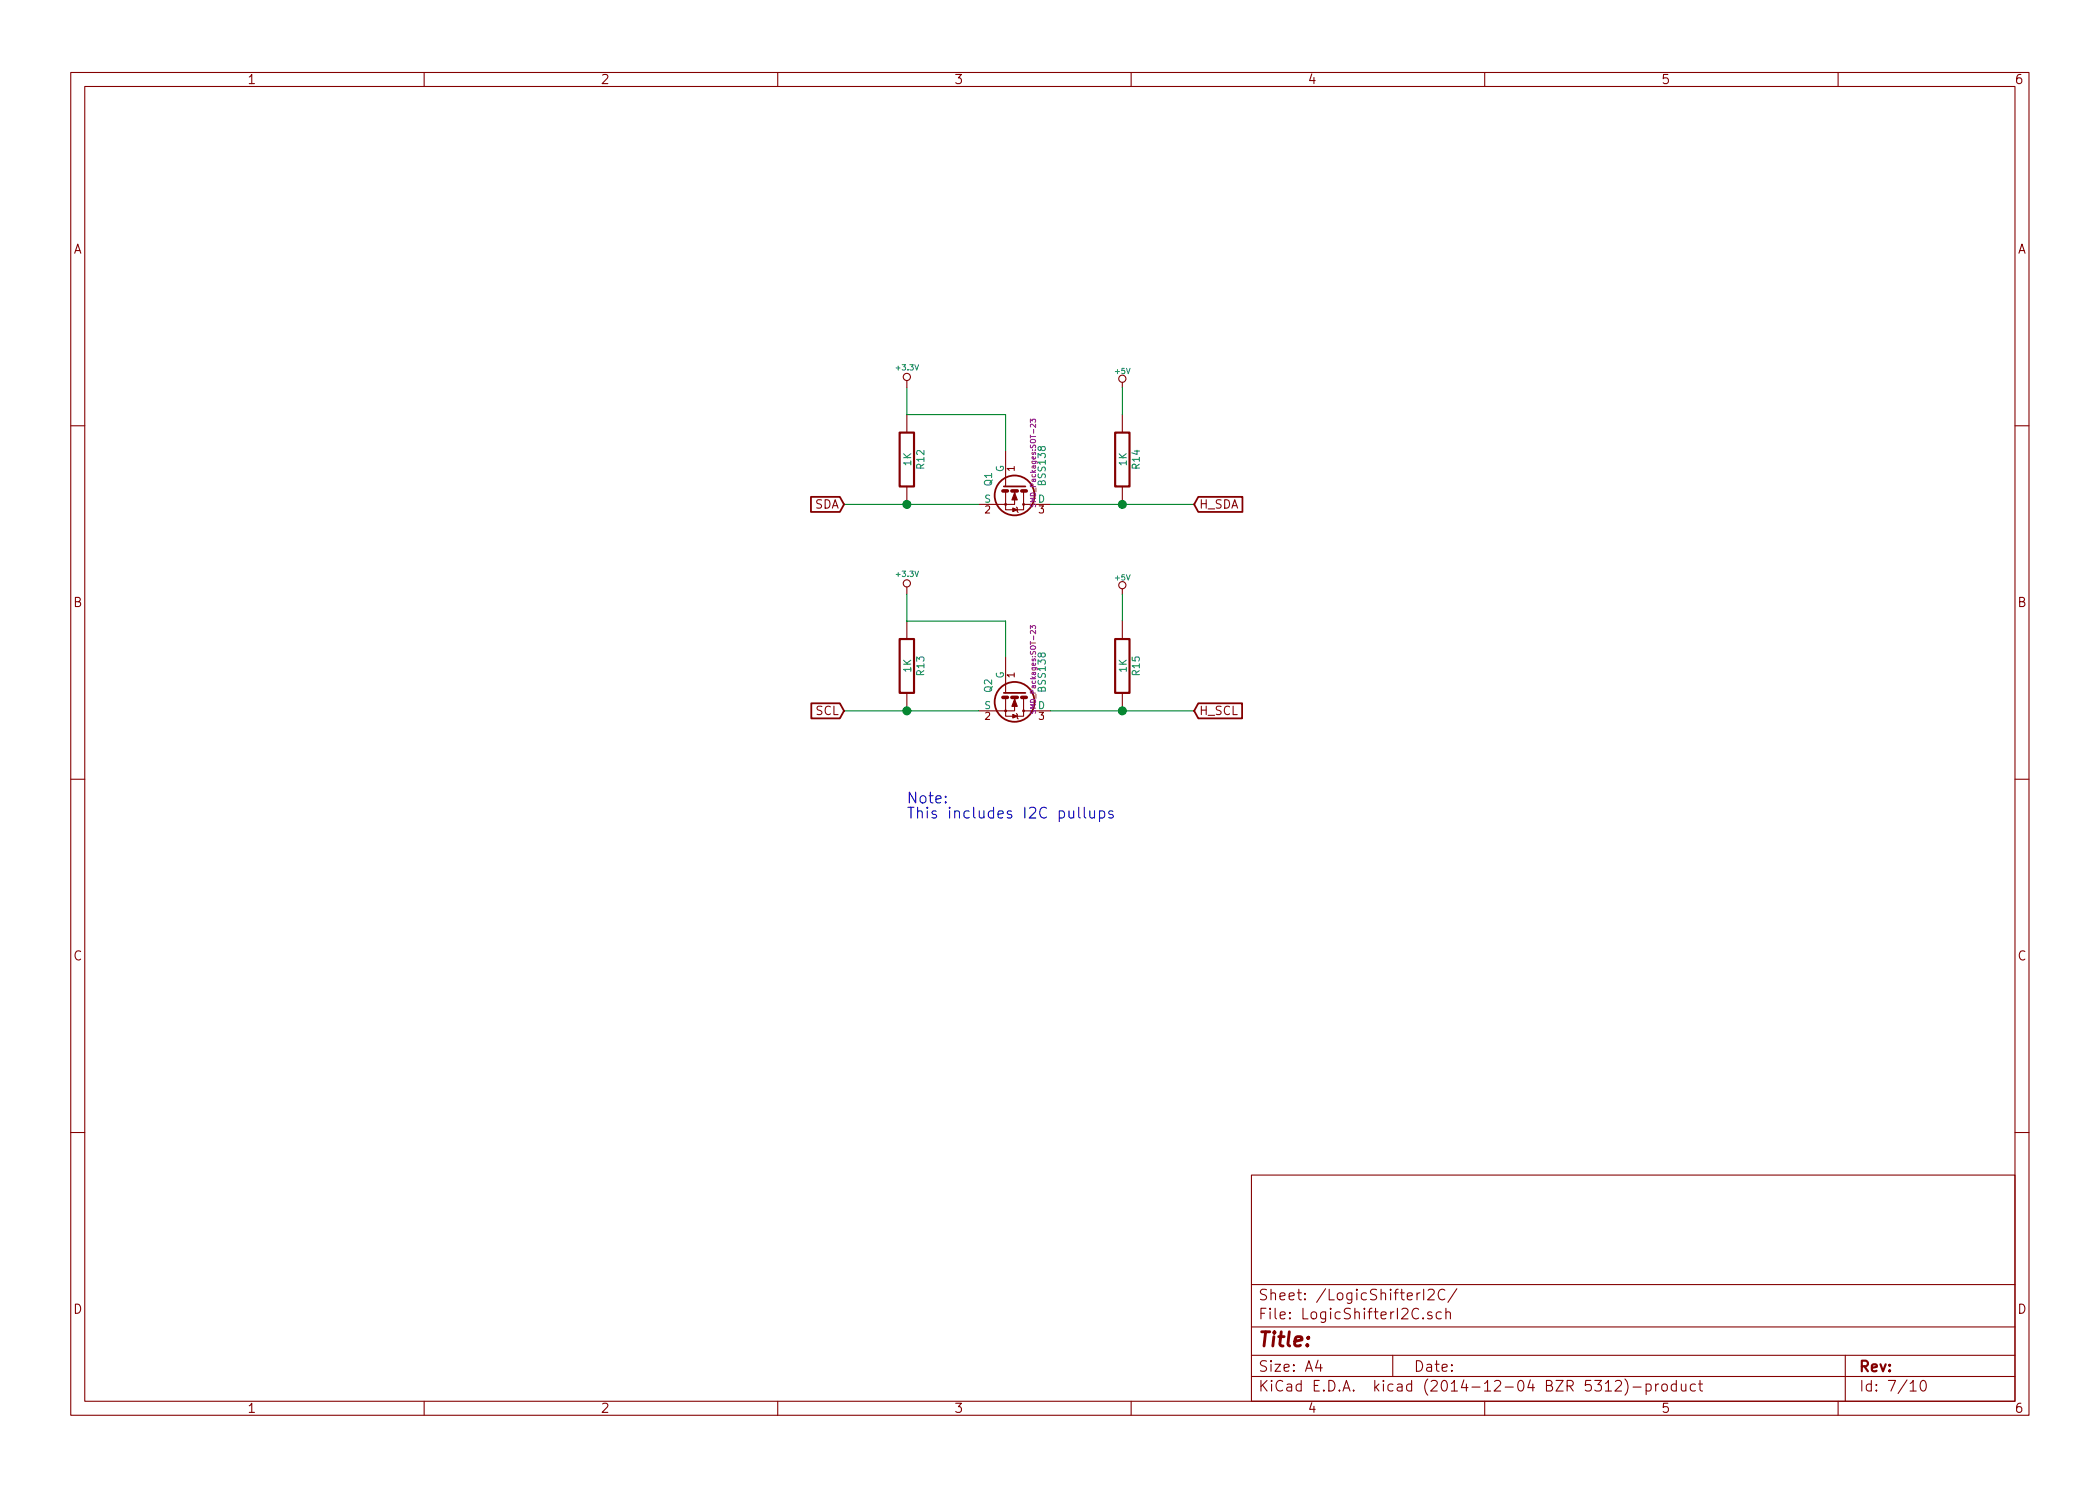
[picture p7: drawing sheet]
EESchema Schematic File Version 2
LIBS:power
LIBS:device
LIBS:transistors
LIBS:conn
LIBS:linear
LIBS:regul
LIBS:74xx
LIBS:cmos4000
LIBS:adc-dac
LIBS:memory
LIBS:xilinx
LIBS:special
LIBS:microcontrollers
LIBS:dsp
LIBS:microchip
LIBS:analog_switches
LIBS:motorola
LIBS:texas
LIBS:intel
LIBS:audio
LIBS:interface
LIBS:digital-audio
LIBS:philips
LIBS:display
LIBS:cypress
LIBS:siliconi
LIBS:opto
LIBS:atmel
LIBS:contrib
LIBS:valves
LIBS:Custom_components
LIBS:QMBTv1-cache
EELAYER 25 0
EELAYER END
$Descr A4 11693 8268
encoding utf-8
Sheet 7 10
Title ""
Date ""
Rev ""
Comp ""
Comment1 ""
Comment2 ""
Comment3 ""
Comment4 ""
$EndDescr
$Comp
L BSS138 Q1
U 1 1
P 5650 2700
F 0 "Q1" H 5650 2551 40  0000 R CNN
F 1 "BSS138" H 5650 2850 40  0000 R CNN
F 2 "SMD_Packages:SOT-23" H 5520 2802 29  0000 C CNN
F 3 "" H 5650 2700 60  0000 C CNN
	1    5650 2700
	0    1    1    0   
$EndComp
$Comp
L R R12
U 1 1
P 5050 2550
F 0 "R12" V 5130 2550 40  0000 C CNN
F 1 "1K" V 5057 2551 40  0000 C CNN
F 2 "Resistors_SMD:R_0402" V 4980 2550 30  0001 C CNN
F 3 "" H 5050 2550 30  0000 C CNN
	1    5050 2550
	1    0    0    -1  
$EndComp
$Comp
L R R14
U 1 1
P 6250 2550
F 0 "R14" V 6330 2550 40  0000 C CNN
F 1 "1K" V 6257 2551 40  0000 C CNN
F 2 "Resistors_SMD:R_0402" V 6180 2550 30  0001 C CNN
F 3 "" H 6250 2550 30  0000 C CNN
	1    6250 2550
	1    0    0    -1  
$EndComp
Wire Wire Line
	4700 2800 5450 2800
Wire Wire Line
	5850 2800 6650 2800
Wire Wire Line
	5600 2500 5600 2300
Wire Wire Line
	5600 2300 5050 2300
$Comp
L +3.3V #PWR044
U 1 1
P 5050 2150
F 0 "#PWR044" H 5050 2110 30  0001 C CNN
F 1 "+3.3V" H 5050 2260 30  0000 C CNN
F 2 "" H 5050 2150 60  0000 C CNN
F 3 "" H 5050 2150 60  0000 C CNN
	1    5050 2150
	1    0    0    -1  
$EndComp
Wire Wire Line
	5050 2300 5050 2150
$Comp
L +5V #PWR045
U 1 1
P 6250 2150
F 0 "#PWR045" H 6250 2240 20  0001 C CNN
F 1 "+5V" H 6250 2240 30  0000 C CNN
F 2 "" H 6250 2150 60  0000 C CNN
F 3 "" H 6250 2150 60  0000 C CNN
	1    6250 2150
	1    0    0    -1  
$EndComp
Wire Wire Line
	6250 2150 6250 2300
Text GLabel 4700 2800 0    47   Input ~ 0
SDA
Connection ~ 5050 2800
Text GLabel 6650 2800 2    47   Input ~ 0
H_SDA
Connection ~ 6250 2800
$Comp
L BSS138 Q2
U 1 1
P 5650 3850
F 0 "Q2" H 5650 3701 40  0000 R CNN
F 1 "BSS138" H 5650 4000 40  0000 R CNN
F 2 "SMD_Packages:SOT-23" H 5520 3952 29  0000 C CNN
F 3 "" H 5650 3850 60  0000 C CNN
	1    5650 3850
	0    1    1    0   
$EndComp
$Comp
L R R13
U 1 1
P 5050 3700
F 0 "R13" V 5130 3700 40  0000 C CNN
F 1 "1K" V 5057 3701 40  0000 C CNN
F 2 "Resistors_SMD:R_0402" V 4980 3700 30  0001 C CNN
F 3 "" H 5050 3700 30  0000 C CNN
	1    5050 3700
	1    0    0    -1  
$EndComp
$Comp
L R R15
U 1 1
P 6250 3700
F 0 "R15" V 6330 3700 40  0000 C CNN
F 1 "1K" V 6257 3701 40  0000 C CNN
F 2 "Resistors_SMD:R_0402" V 6180 3700 30  0001 C CNN
F 3 "" H 6250 3700 30  0000 C CNN
	1    6250 3700
	1    0    0    -1  
$EndComp
Wire Wire Line
	4700 3950 5450 3950
Wire Wire Line
	5850 3950 6650 3950
Wire Wire Line
	5600 3650 5600 3450
Wire Wire Line
	5600 3450 5050 3450
$Comp
L +3.3V #PWR046
U 1 1
P 5050 3300
F 0 "#PWR046" H 5050 3260 30  0001 C CNN
F 1 "+3.3V" H 5050 3410 30  0000 C CNN
F 2 "" H 5050 3300 60  0000 C CNN
F 3 "" H 5050 3300 60  0000 C CNN
	1    5050 3300
	1    0    0    -1  
$EndComp
Wire Wire Line
	5050 3450 5050 3300
$Comp
L +5V #PWR047
U 1 1
P 6250 3300
F 0 "#PWR047" H 6250 3390 20  0001 C CNN
F 1 "+5V" H 6250 3390 30  0000 C CNN
F 2 "" H 6250 3300 60  0000 C CNN
F 3 "" H 6250 3300 60  0000 C CNN
	1    6250 3300
	1    0    0    -1  
$EndComp
Wire Wire Line
	6250 3300 6250 3450
Text GLabel 4700 3950 0    47   Input ~ 0
SCL
Connection ~ 5050 3950
Text GLabel 6650 3950 2    47   Input ~ 0
H_SCL
Connection ~ 6250 3950
Text Notes 5050 4550 0    60   ~ 0
Note:\nThis includes I2C pullups
$EndSCHEMATC
